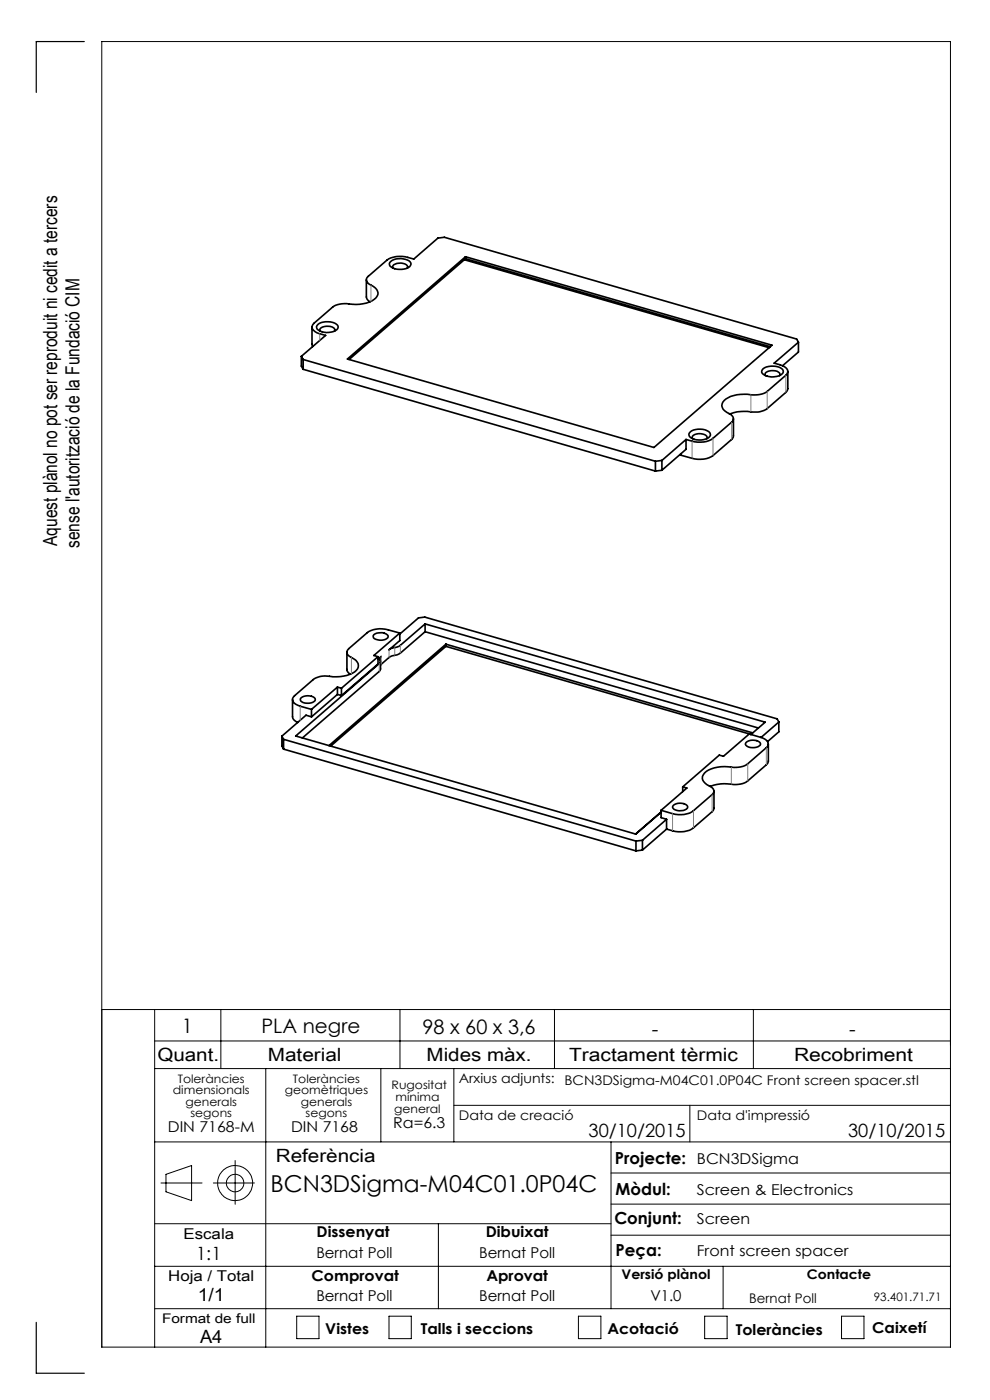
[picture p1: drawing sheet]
<svg xmlns="http://www.w3.org/2000/svg" width="210mm" height="297mm" viewBox="0 0 210 297" stroke-linecap="round" stroke-linejoin="round" font-family="sans-serif">
<g fill="none" stroke="#000" stroke-width=".21">
<path d="M21.6 214.2h180M32.8 214.2v71.6M46.8 214.2v12.5M84.8 214.2v12.5M117.6 214.2v12.5M159.8 214.2v12.5M32.8 220.8h168.8M32.8 226.7h168.8M56.4 226.7v59.1M80.8 226.7v15.5M96.3 226.7v15.5M96.3 234.5h105.3"/>
<path d="M146.3 234.5v7.7M32.8 259.6h96.8M32.8 242.2h168.8M34.1 251h8.8M35.2 249.1l5.4-1.8v7.4l-5.4-1.9zM45.3 251h8.7M49.9 246.2v9.3M93 259.6v18M129.6 242.2v35.4M129.6 255.4h72M129.6 248.8h72M32.8 277.6h168.8"/>
<path d="M32.8 268.6h168.8M62.9 279.2h4.8v4.8h-4.8zM82.5 279.2h4.7v4.8h-4.7zM122.7 279.2h4.8v4.8h-4.8zM129.6 262h72M149.5 279.2h4.7v4.8h-4.7zM153.4 268.6v9M178.5 279.2h4.8v4.8h-4.8zM21.6 285.8h180v-277h-180v277"/>
<circle cx="49.9" cy="251" r="3.7"/>
<circle cx="49.9" cy="251" r="1.86"/>
</g>
<path d="M17.9 8.8h-10.2v10.8M7.7 280.5v10.8h10.2" fill="none" stroke="#000" stroke-width=".25"/>
<g fill="none" stroke="#000" stroke-width=".35">
<path d="M77.7 59.4l.1 3.8 .7 .8M82.7 55.7a3.5 3.5 0 0 1 4.3-.1 .96 .96 0 0 1-.8 1.4 3.7 3.7 0 0 1-3.5-.6l-.1-.5zM83.4 56.9l-.1-.1a.98 .98 0 0 1 1.3-1l.9 .1a.79 .79 0 0 1 .9 1M98.5 55.1l64.7 18.7M98.7 54.5v.4M98.7 54.9l-24.7 21.4M98.7 54.9l64.7 18.7M63.9 75.6l.4 .7M63.9 75.6v2.1l.4 .6M64.3 76.3l74.7 21.6M64.3 78.3l74.7 21.6M64.3 76.3v2"/>
<path d="M66.2 69.4v3.7l.1 .4M67.5 68.8a3.7 3.7 0 0 1 4.1 .2 .95 .95 0 0 1-.9 1.3 3.7 3.7 0 0 1-3.4-.5 .67 .67 0 0 1 .2-1zM67.9 70.3l-.1-.3a2.13 2.13 0 0 1 2.9-.5 .52 .52 0 0 1 .2 .8M73.7 76.2l25-21.7 65.1 18.7-25.1 21.7zM161.9 78.2a3.7 3.7 0 0 1 4.1 .2 .95 .95 0 0 1-.8 1.4 3.3 3.3 0 0 1-3.6-.8zM162.3 79.7v-.3a2.1 2.1 0 0 1 2.8-.5 .51 .51 0 0 1 .3 .8M167.1 78.8v3.6l-.2 .6-4.2 3.7a5 5 0 0 1-4.2 .6l-2.2 .1-1.5 .4M169.4 72.6l-5.2 4.4a4.4 4.4 0 0 1 2.8 1.4 1.01 1.01 0 0 1-.3 1.2l-4 3.4a5.3 5.3 0 0 1-4.2 .6 6.8 6.8 0 0 0-4.9 1.4 1.44 1.44 0 0 0 .5 2.5l.5 .2a1.05 1.05 0 0 1 .9 .8 1.05 1.05 0 0 1-.3 1.1l-4 3.4a5.2 5.2 0 0 1-4.4 .6l-1.3-.4M169.4 72.6l-.4-.7-74.7-21.6-1.4 .2-5.1 4.5a6.2 6.2 0 0 0-5.7 .2l-4 3.4a1.05 1.05 0 0 0-.3 1.1 1.05 1.05 0 0 0 .9 .8 1.79 1.79 0 0 1 1.3 2.4 6.2 6.2 0 0 1-6 1.6 4.8 4.8 0 0 0-3.4 .7l-4 3.4a1.03 1.03 0 0 0 .3 1.8l2.2 .8-5.2 4.4M169.4 72.6v2.1l-3.4 2.9M139 97.9v2M140.4 97.7l-1.4 .2"/>
<path d="M140.4 97.7v2.1M140.4 99.8l-1.4 .1M145.5 93.2l-5.1 4.5M145.5 93.2v2.1l-5.1 4.5M146.4 91.6a3.6 3.6 0 0 1 4.2 .2 .93 .93 0 0 1-.9 1.3 3.4 3.4 0 0 1-3.4-.5 .67 .67 0 0 1 .1-1zM146.9 93.1v-.1a1.02 1.02 0 0 1 1.3-1l.8 .1a.79 .79 0 0 1 .9 1M155.6 88.8l-.1 3.9-.3 .5-4 3.5a5.4 5.4 0 0 1-4.4 .5l-2.4-.6v-.3M73.6 138.4v3.8l.3 .5 .5 .3M79.3 134.7a2.09 2.09 0 0 1 3 .3 2.08 2.08 0 0 1-2.9 .5 .54 .54 0 0 1-.1-.8zM80.2 139.9l.7-.6-.3 .5 .1 .5-.2 .4-17.8 15.4 72.2 20.8M80.2 139.3v1.6l-7.8 6.7M80.2 139.3l-7.8 6.7"/>
<path d="M84.8 134.3a12.5 12.5 0 0 0-4.3-.9l-1.2 .2-1 .3-4.3 3.7-.4 .5a1.19 1.19 0 0 0 .9 1.4 1.82 1.82 0 0 1 1.3 2.4 6 6 0 0 1-5.2 1.7 5.2 5.2 0 0 0-4.2 .6l-3.9 3.4a1.13 1.13 0 0 0-.4 1.2 1.13 1.13 0 0 0 1 .8l3 .9M84.8 134.5l4-3.4 1.3-.2 74.8 21.6 .3 .7M84.8 134.3l-5.5 4.8 .9 .2M90.2 134l-5.3 4.6-.7 .3-1.5 .4-2 1.8M90.2 132.4l-5.4 4.6-1.8 .5-.5 .4 2.3-2v-1.6M90.2 134l70.7 20.4M90.2 132.4l72.1 20.8-3 2.6M90.2 132.4v1.6M94.6 136.7l65 18.8-.4 .3-64.6-18.7M94.6 136.7l-24.8 21.5M94.6 136.7v.4M94.6 137.1l-24.5 21.2"/>
<path d="M59.8 156.2l.3 .6M59.8 156.2v2.1l.3 .6M60.1 156.8l74.8 21.6M60.1 156.8v2.1M60.1 158.9l74.8 21.6M62.1 148.4v3.6a1.58 1.58 0 0 0 1 1.3M63.9 148.1a2.35 2.35 0 0 1 3 .1 1.07 1.07 0 0 1-1.4 1h-.8a.97 .97 0 0 1-1-.9zM66.1 152.1l-1.2-.4-5.1 4.5M66.1 150.5v1.6M71.6 147.3l-5.5 4.8M71.6 147.3l.8 .3M71.6 145.8l.8 .2"/>
<path d="M71.6 145.8l-5.5 4.7M71.6 145.8v1.5M72.4 146v1.6M80.7 140.3v1.7l-.3 .4-16.3 14.2M158.3 157.5a2.35 2.35 0 0 1 3 .2 1.07 1.07 0 0 1-1.3 .9l-1.3-.1a.67 .67 0 0 1-.5-.8zM163 157.8v3.7l-.2 .5-4.2 3.7a5.2 5.2 0 0 1-4.2 .6h-1.5l-2.2 .5M165.2 153.2l-3.8 3.3M165.2 153.2v2.1l-2.4 2M134.9 178.4v2.1M136.3 178.3l-1.4 .1M136.3 178.3v2M140.2 172.3l-.1 .1"/>
<path d="M140.2 171.9v1.6l1.2 .3M140.2 172.3l-5.4 4.6M141.4 173.8l-5.1 4.5M141.4 173.8v2.1M141.4 175.9l-5.1 4.4M142.8 170.8a2.35 2.35 0 0 1 3 .2 1.02 1.02 0 0 1-1.3 1l-.8-.1a.91 .91 0 0 1-1-.8zM144.8 166.9l7.8-6.7 .9 .2 5.4-4.7 2.5 .7a1.49 1.49 0 0 1 1.4 2l-4.2 3.7a5.2 5.2 0 0 1-4.2 .6 6.5 6.5 0 0 0-5 1.3 1.48 1.48 0 0 0 .6 2.5l.5 .3a1.03 1.03 0 0 1 .9 .7 1.03 1.03 0 0 1-.4 1.1l-3.9 3.4a5.2 5.2 0 0 1-4.4 .6l-2.5-.7M144.8 166.9l.9 .3-5.5 4.7M144.8 166.9v1M151.4 167.8v4l-4.3 3.8a5.2 5.2 0 0 1-4.4 .6l-1.3-.3M136.3 180.3l-1.4 .2"/>
</g>
<g fill="none" stroke="#808080" stroke-width=".21" stroke-dasharray="6.3 1.3 1.3 1.3 1.3 1.3">
<path d="M67.8 70.8v1.4M78.7 60.4v3.5M166.7 79.6v3.6M146.8 93.6v3.6M151.2 93v3.6M155.2 93.2v-3.6M159.3 87.3v-3.6M162.7 83v3.7M74.5 139.5v3.4M80.9 139.3v1.6M82.5 139.5v-1.7M83.7 139v-1.6"/>
<path d="M84.9 136.9v1.6M63.7 152.8v-3M80.5 142.4v-1.6M142.7 176.2v-3.6M147.1 175.6v-3.6M151.1 172.2v-3.6M155.1 166.4v-3.7M158.6 162v3.7M162.6 162.3v-3.7"/>
</g>
<text font-size="4.9" x="57.4" y="253">BCN3DSigma-M04C01.0P04C</text>
<g font-size="4.2">
<text x="38.6" y="219">1</text>
<text x="55.5" y="219.2">PLA negre</text>
<text x="89.6" y="219.4">98 x 60 x 3,6</text>
<text x="138.3" y="219.7">-</text>
<text x="180.1" y="219.7">-</text>
</g>
<g font-size="4.1">
<text x="12.2" y="115.8" transform="rotate(-90 12.2 115.8)">Aquest plànol no pot ser reproduit ni cedit a tercers</text>
<text x="16.9" y="116.3" transform="rotate(-90 16.9 116.3)">sense l'autorització de la Fundació CIM</text>
</g>
<g font-size="3.9">
<text x="33.4" y="225">Quant.</text>
<text x="56.8" y="225">Material</text>
<text x="90.5" y="225">Mides màx.</text>
<text x="120.7" y="225">Tractament tèrmic</text>
<text x="168.4" y="225">Recobriment</text>
<text x="124.8" y="241.3">30/10/2015</text>
<text x="179.9" y="241.3">30/10/2015</text>
<text x="58.5" y="246.5">Referència</text>
<text x="41.6" y="267.2">1:1</text>
<text x="41.9" y="276.1">1/1</text>
<text x="42.4" y="284.9">A4</text>
</g>
<g font-size="3.5">
<text x="130.5" y="246.8">Projecte:</text>
<text x="130.6" y="253.4">Mòdul:</text>
<text x="130.3" y="259.8">Conjunt:</text>
<text x="130.6" y="266.4">Peça:</text>
</g>
<g font-size="3.2">
<text x="83.4" y="239.3">Ra=6.3</text>
<text x="35.6" y="240.1">DIN 7168-M</text>
<text x="61.7" y="240.1">DIN 7168</text>
<text x="147.8" y="246.8">BCN3DSigma</text>
<text x="147.8" y="253.4">Screen &amp; Electronics</text>
<text x="38.9" y="262.9">Escala</text>
<text x="67.2" y="262.5">Dissenyat</text>
<text x="103" y="262.5">Dibuixat</text>
<text x="147.8" y="259.8">Screen</text>
<text x="67.1" y="266.8">Bernat Poll</text>
<text x="101.6" y="266.8">Bernat Poll</text>
<text x="147.8" y="266.4">Front screen spacer</text>
<text x="35.7" y="271.7">Hoja / Total</text>
<text x="66.1" y="271.7">Comprovat</text>
<text x="103.2" y="271.7">Aprovat</text>
<text x="67.1" y="276.1">Bernat Poll</text>
<text x="101.6" y="276.1">Bernat Poll</text>
<text x="138" y="276.1">V1.0</text>
<text x="69" y="283.1">Vistes</text>
<text x="89.3" y="283.1">Talls i seccions</text>
<text x="128.8" y="283.1">Acotació</text>
<text x="156.1" y="283.2">Toleràncies</text>
<text x="185" y="282.8">Caixetí</text>
</g>
<g font-size="2.8">
<text x="97.3" y="229.6">Arxius adjunts:</text>
<text x="119.7" y="230.2">BCN3DSigma-M04C01.0P04C Front screen spacer.stl</text>
<text x="97.3" y="237.7">Data de creació</text>
<text x="147.8" y="237.7">Data d'impressió</text>
<text x="131.8" y="271.4">Versió plànol</text>
<text x="171.2" y="271.4">Contacte</text>
<text x="34.4" y="280.7">Format de full</text>
<text x="158.9" y="276.3">Bernat Poll</text>
</g>
<g font-size="2.5">
<text x="36.7" y="232.1">dimensionals</text>
<text x="37.7" y="229.6">Toleràncies</text>
<text x="60.4" y="232.1">geomètriques</text>
<text x="62.1" y="229.6">Toleràncies</text>
<text x="83.1" y="231">Rugositat</text>
<text x="83.9" y="233.5">mínima</text>
<text x="39.4" y="234.6">generals</text>
<text x="40.4" y="237.1">segons</text>
<text x="63.8" y="234.6">generals</text>
<text x="64.8" y="237.1">segons</text>
<text x="83.6" y="236.2">general</text>
<text x="185.4" y="276.1">93.401.71.71</text>
</g>
</svg>
